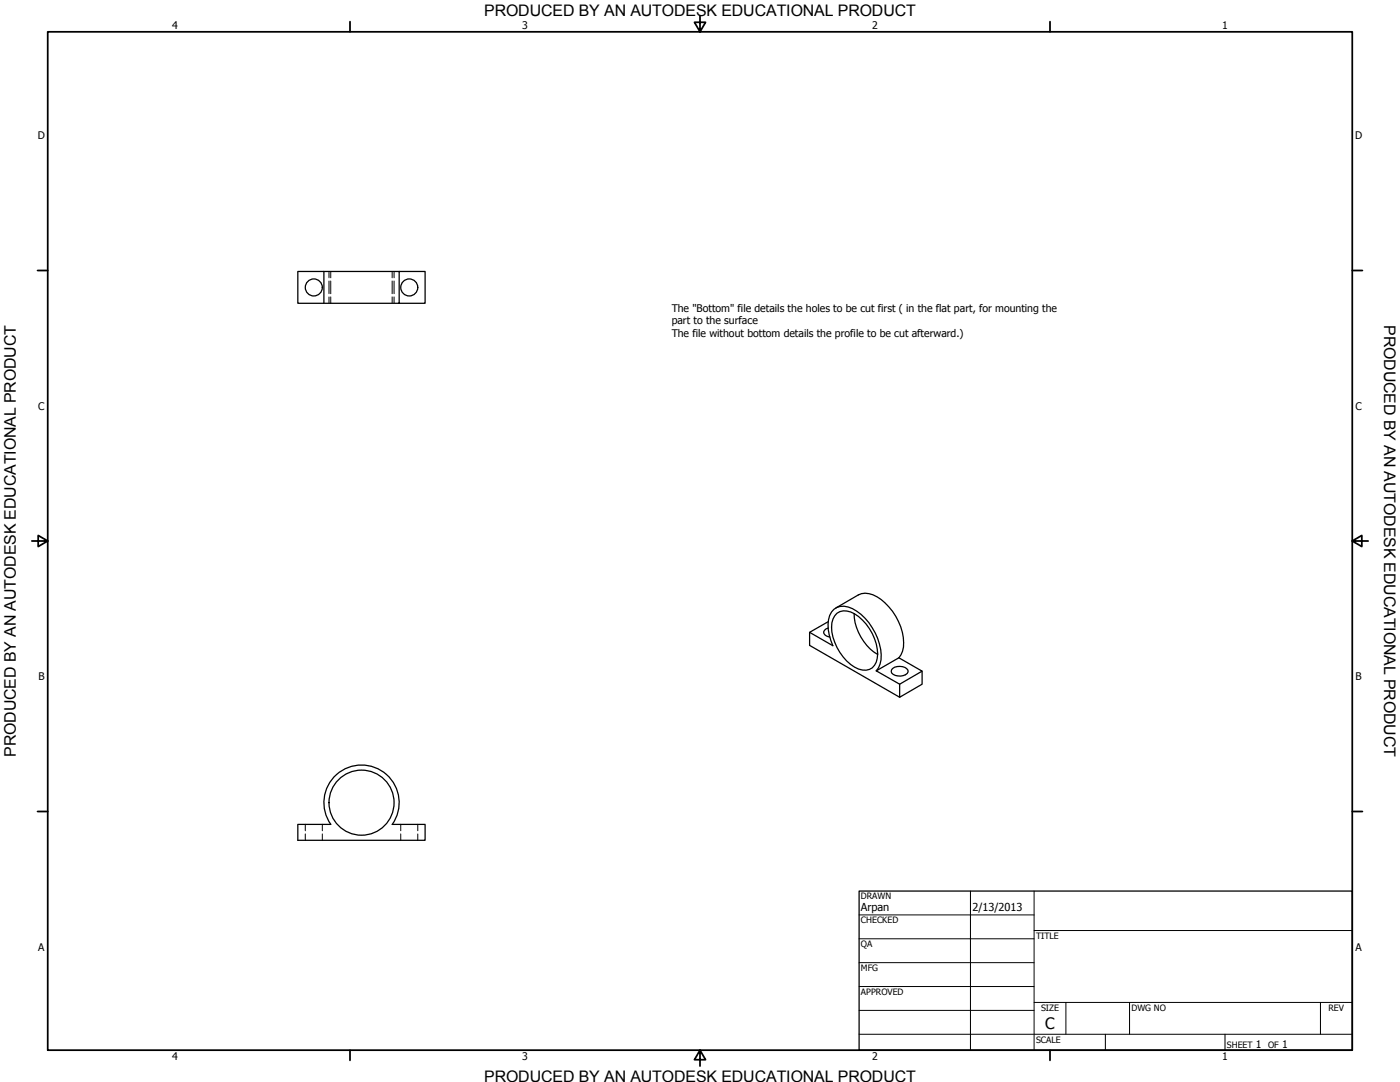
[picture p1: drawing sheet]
<svg xmlns="http://www.w3.org/2000/svg" width="559mm" height="432mm" viewBox="0 0 559 432" stroke-linecap="round" stroke-linejoin="round" font-family="sans-serif">
<!-- layer: Visible (ANSI) -->
<g fill="none" stroke="#000" stroke-width=".51">
<path d="M129.3 108.3v12.7M159.3 108.3h10.4v12.7h-50.8v-12.7h40.4v12.7M323.2 252.3l9.2 5.4a15 15 0 0 1-.5-13.5 6.2 6.2 0 0 1 8.3-1.3 23 23 0 0 1 11.5 20.4l-1.1 3.2-.8 1.2M330.6 250.6a1.85 1.85 0 0 0-1.7 2.3l.5 .6 1.8 .8M330.6 248.1l-7.4 4.2v5.3l35.9 20.7M333.6 242.6l9-5.2a8.7 8.7 0 0 1 9.1 1.9 23 23 0 0 1 8.9 19l-.4 1.6-1.4 2.6M334.1 244.7a7.1 7.1 0 0 1 8.6 1.4 19.7 19.7 0 0 1 7.4 16.6 5.1 5.1 0 0 1-7.4 4.3 19.4 19.4 0 0 1-10.7-18.5l.5-1.5zM340.9 244.9a20.1 20.1 0 0 0 9.4 16.3M356.3 266.8a4.6 4.6 0 0 1 6.1 .7 1.87 1.87 0 0 1-1.8 2.1 3.8 3.8 0 0 1-4.9-1.6zM358.8 262.5l9.2 5.3-8.9 5.2-9.3-5.3M358.8 262.5l-9 5.2M368 267.8v5.2l-8.9 5.3v-5.3"/>
<path d="M133.2 310.2a15 15 0 0 1 20.5-1.6 15 15 0 0 1 2.9 20.4h13.1v6.3h-50.8v-6.3h13.1a15.1 15.1 0 0 1 1.2-18.8z"/>
<circle cx="125.3" cy="114.7" r="3.4"/>
<circle cx="163.4" cy="114.7" r="3.4"/>
<circle cx="144.3" cy="320.3" r="13"/>
</g>
<!-- layer: Hidden (ANSI) -->
<g fill="none" stroke="#000" stroke-width=".4">
<path d="M131.3 108.3v2.6M131.3 112.1v5.1M131.3 118.5v2.5M132 108.3v2.6M132 112.1v5.1M132 118.5v2.5M156.5 108.3v2.6M156.5 112.1v5.1M156.5 118.5v2.5M157.3 108.3v2.6M157.3 112.1v5.1M157.3 118.5v2.5"/>
<path d="M121.9 329v2.5M121.9 332.8v2.5M128.7 329v2.5M128.7 332.8v2.5M160 329v2.5M160 332.8v2.5M166.8 329v2.5M166.8 332.8v2.5"/>
</g>
<!-- layer: Border (ANSI) -->
<g fill="none" stroke="#000" stroke-width=".7">
<path d="M19 12.7h520.8v406.4h-520.8zM139.7 8.6v4.1M279.4 6.3v6.4l-2.2-3.8h4.4l-2.2 3.8M419.1 8.6v4.1M15 107.9h4M539.8 107.9h4M12.7 215.9h6.3l-3.8-2.2v4.4l3.8-2.2M539.8 215.9l3.8 2.2v-4.4l-3.8 2.2h6.3M15 323.8h4M539.8 323.8h4M139.7 419.1v4.1M279.4 419.1l2.2 3.8h-4.4l2.2-3.8v6.3"/>
<path d="M419.1 419.1v4.1"/>
</g>
<!-- layer: Title (ANSI) -->
<g fill="none" stroke="#000" stroke-width=".4">
<path d="M387.3 355.6v63.5M412.7 355.6v63.5M342.9 365.1h69.8M342.9 374.6h69.8M412.7 371.3h127.1M342.9 384.2h69.8M342.9 393.7h69.8M342.9 412.7h196.9M342.9 403.2h69.8M412.7 400h127.1M425.4 400v12.7M441.2 412.7v6.4"/>
<path d="M450.8 400v12.7M488.9 412.7v6.4M527 400v12.7"/>
</g>
<path d="M342.9 355.6h196.9v63.5h-196.9z" fill="none" stroke="#000" stroke-width=".51"/>
<g font-size="6.4">
<text x="552.4" y="129.8" transform="rotate(90 552.4 129.8)">PRODUCED BY AN AUTODESK EDUCATIONAL PRODUCT</text>
<text x="6.3" y="302" transform="rotate(-90 6.3 302)">PRODUCED BY AN AUTODESK EDUCATIONAL PRODUCT</text>
</g>
<g font-size="6.3">
<text x="193.3" y="6.3">PRODUCED BY AN AUTODESK EDUCATIONAL PRODUCT</text>
<text x="417.2" y="410.6">C</text>
<text x="193.3" y="431.8">PRODUCED BY AN AUTODESK EDUCATIONAL PRODUCT</text>
</g>
<g font-size="4.4">
<text x="343.7" y="363.5">Arpan</text>
<text x="388.1" y="363.7">2/13/2013</text>
</g>
<g font-size="4.2">
<text x="68.7" y="11.7">4</text>
<text x="208.4" y="11.7">3</text>
<text x="348.1" y="11.7">2</text>
<text x="487.8" y="11.7">1</text>
<text x="15.1" y="55.5">D</text>
<text x="540.9" y="55.5">D</text>
<text x="268.1" y="124.4">The &quot;Bottom&quot; file details the holes to be cut first ( in the flat part, for mounting the</text>
<text x="268.1" y="129.4">part to the surface</text>
<text x="268.1" y="134.4">The file without bottom details the profile to be cut afterward.)</text>
<text x="15.2" y="163.4">C</text>
<text x="541" y="163.4">C</text>
<text x="15.3" y="271.4">B</text>
<text x="541.1" y="271.4">B</text>
<text x="15.2" y="379.3">A</text>
<text x="541" y="379.3">A</text>
<text x="501.3" y="418.3">1</text>
<text x="511.8" y="418.3">1</text>
<text x="68.7" y="423.2">4</text>
<text x="208.4" y="423.2">3</text>
<text x="348.1" y="423.2">2</text>
<text x="487.8" y="423.2">1</text>
</g>
<g font-size="3.5">
<text x="343.7" y="358.9">DRAWN</text>
<text x="343.7" y="368.5">CHECKED</text>
<text x="413.5" y="374.6">TITLE</text>
<text x="343.7" y="378">QA</text>
<text x="343.7" y="387.5">MFG</text>
<text x="343.7" y="397.1">APPROVED</text>
<text x="415.5" y="403.4">SIZE</text>
<text x="451.6" y="403.4">DWG NO</text>
<text x="530.3" y="403.4">REV</text>
<text x="413.5" y="416.1">SCALE</text>
<text x="489.7" y="418.3">SHEET</text>
<text x="506.2" y="418.3">OF</text>
</g>
</svg>
